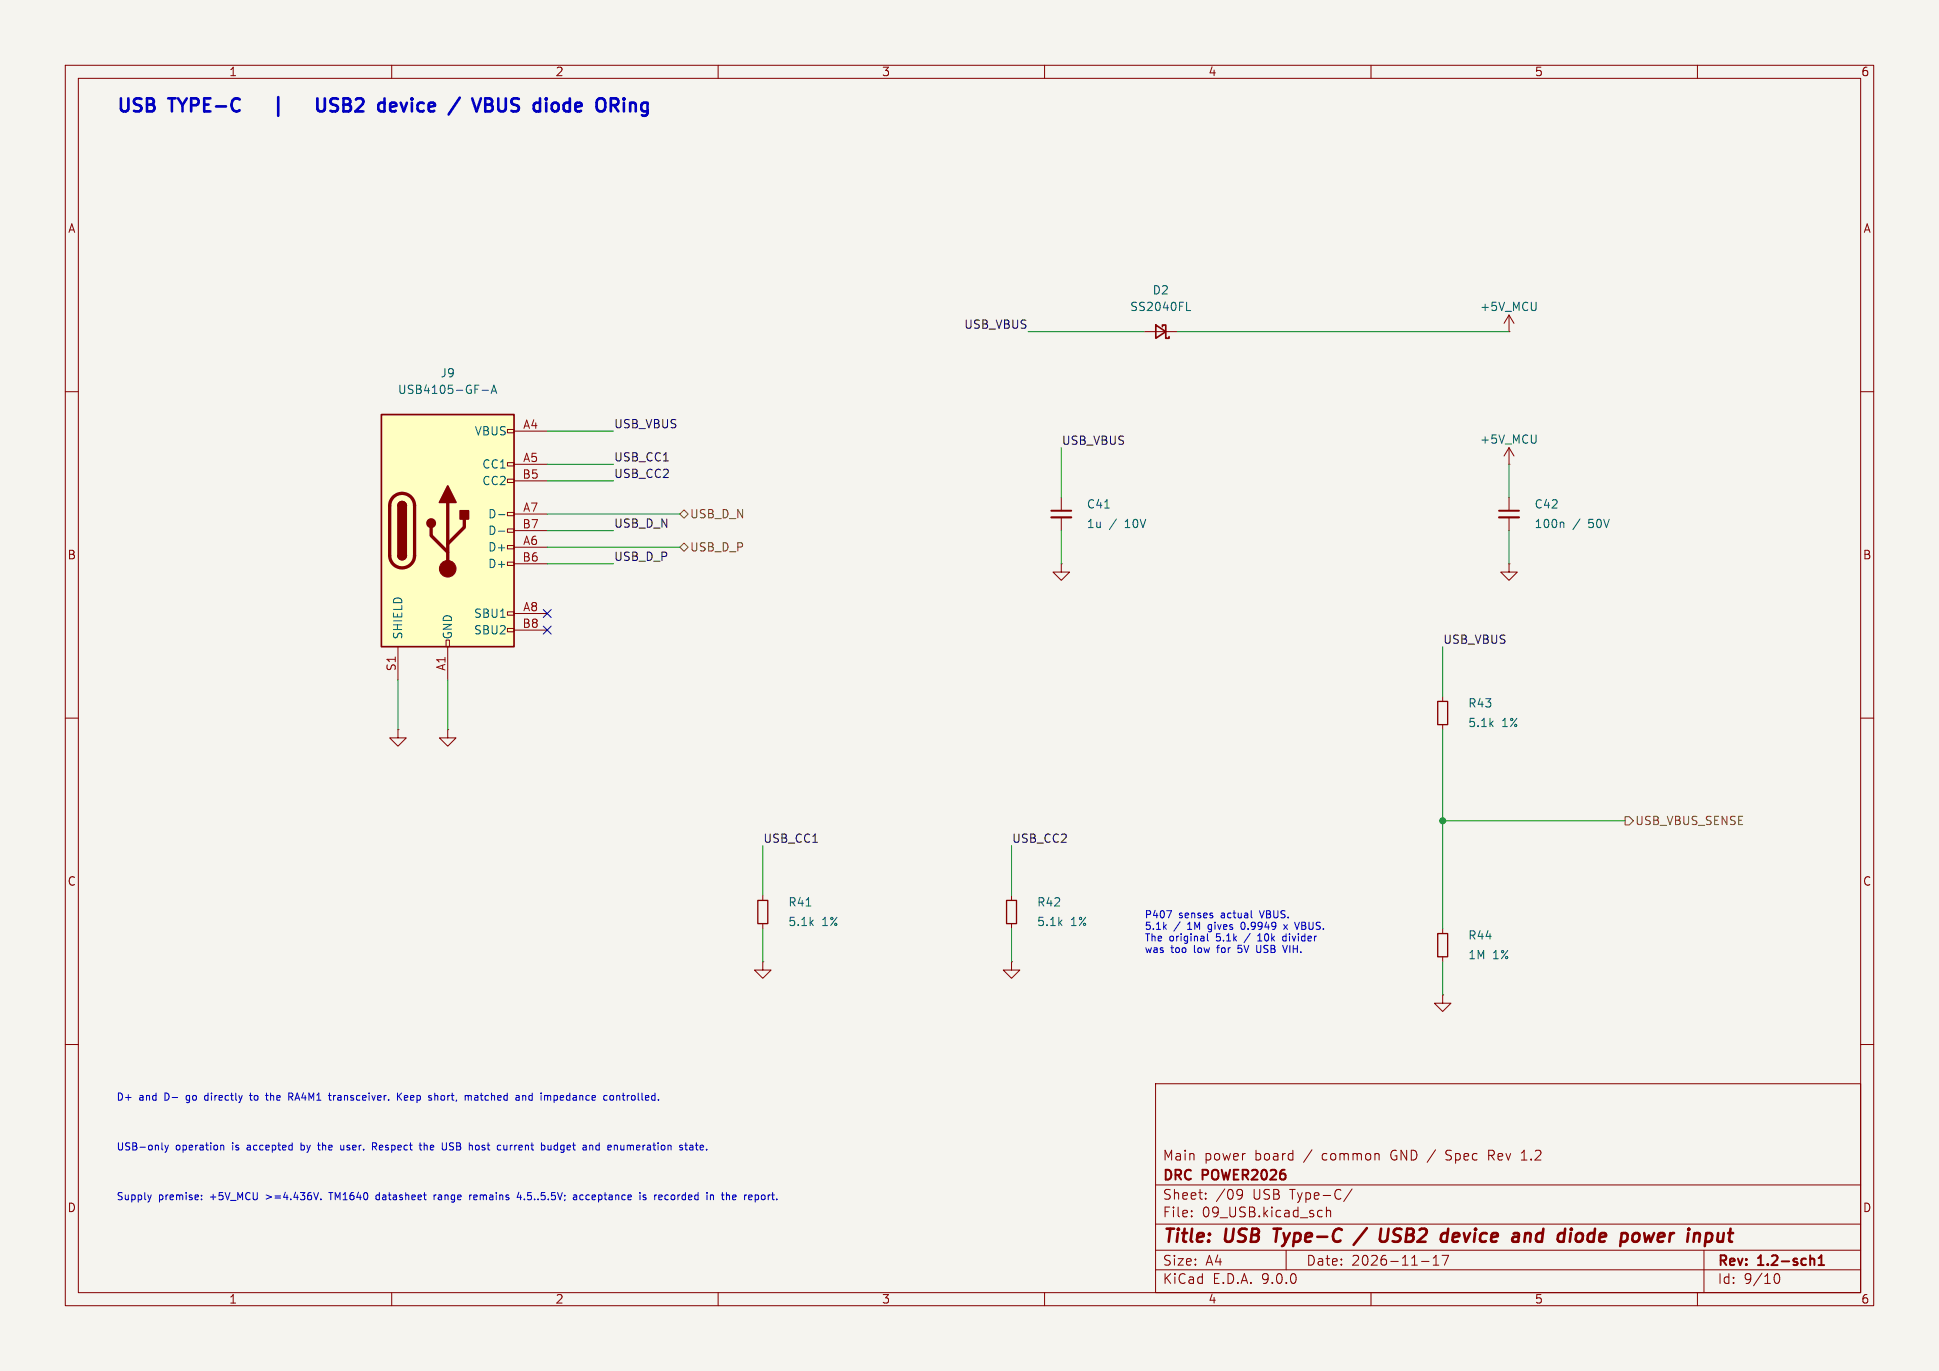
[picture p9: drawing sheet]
(kicad_sch
 (version 20250114)
 (generator "eeschema")
 (generator_version "9.0")
 (paper "A4")
 (title_block
  (title "USB Type-C / USB2 device and diode power input")
  (date "2026-11-17")
  (rev "1.2-sch1")
  (company "DRC POWER2026")
  (comment 1 "Main power board / common GND / Spec Rev 1.2"))
 (lib_symbols
  (symbol
   "DRC_Power:C_Small"
   (pin_numbers (hide yes))
   (pin_names (offset 0.254) (hide yes)) (exclude_from_sim no) (in_bom yes) (on_board yes)
   (property "Reference" "C" (at 0.254 1.778 0) (effects (font (size 1.27 1.27)) (justify left)))
   (property "Value" "C_Small" (at 0.254 -2.032 0) (effects (font (size 1.27 1.27)) (justify left)))
   (property "Footprint" "" (at 0 0 0) (effects (font (size 1.27 1.27)) (hide yes)))
   (property "Datasheet" "~" (at 0 0 0) (effects (font (size 1.27 1.27)) (hide yes)))
   (property "Description" "Unpolarized capacitor, small symbol" (at 0 0 0) (effects (font (size 1.27 1.27)) (hide yes)))
   (symbol
    "C_Small_0_1"
    (polyline (pts (xy -1.524 0.508) (xy 1.524 0.508)) (stroke (width 0.3048) (type default)) (fill (type none)))
    (polyline (pts (xy -1.524 -0.508) (xy 1.524 -0.508)) (stroke (width 0.3302) (type default)) (fill (type none))))
   (symbol
    "C_Small_1_1"
    (pin
    passive
    line (at 0 2.54 270) (length 2.032) (name "~" (effects (font (size 1.27 1.27)))) (number "1" (effects (font (size 1.27 1.27)))))
    (pin
    passive
    line (at 0 -2.54 90) (length 2.032) (name "~" (effects (font (size 1.27 1.27)))) (number "2" (effects (font (size 1.27 1.27))))))
   (embedded_fonts no))
  (symbol
   "DRC_Power:D_Schottky_Small"
   (pin_numbers (hide yes))
   (pin_names (offset 0.254) (hide yes)) (exclude_from_sim no) (in_bom yes) (on_board yes)
   (property "Reference" "D" (at -1.27 2.032 0) (effects (font (size 1.27 1.27)) (justify left)))
   (property "Value" "SS2040FL" (at -7.112 -2.032 0) (effects (font (size 1.27 1.27)) (justify left)))
   (property "Footprint" "DRC_Power:PANJIT_SS2040FL_SOD123FL" (at 0 0 90) (effects (font (size 1.27 1.27)) (hide yes)))
   (property "Datasheet" "~" (at 0 0 90) (effects (font (size 1.27 1.27)) (hide yes)))
   (property "Description" "Schottky diode, small symbol" (at 0 0 0) (effects (font (size 1.27 1.27)) (hide yes)))
   (symbol
    "D_Schottky_Small_0_1"
    (polyline (pts (xy -1.27 0.762) (xy -1.27 1.016) (xy -0.762 1.016) (xy -0.762 -1.016) (xy -0.254 -1.016) (xy -0.254 -0.762)) (stroke (width 0.254) (type default)) (fill (type none)))
    (polyline (pts (xy -0.762 0) (xy 0.762 0)) (stroke (width 0) (type default)) (fill (type none)))
    (polyline (pts (xy 0.762 -1.016) (xy -0.762 0) (xy 0.762 1.016) (xy 0.762 -1.016)) (stroke (width 0.254) (type default)) (fill (type none))))
   (symbol
    "D_Schottky_Small_1_1"
    (pin
    passive
    line (at -2.54 0 0) (length 1.778) (name "K" (effects (font (size 1.27 1.27)))) (number "1" (effects (font (size 1.27 1.27)))))
    (pin
    passive
    line (at 2.54 0 180) (length 1.778) (name "A" (effects (font (size 1.27 1.27)))) (number "2" (effects (font (size 1.27 1.27))))))
   (embedded_fonts no))
  (symbol
   "DRC_Power:GND"
   (power)
   (pin_numbers (hide yes))
   (pin_names (offset 0) (hide yes)) (exclude_from_sim no) (in_bom yes) (on_board yes)
   (property "Reference" "#PWR" (at 0 -6.35 0) (effects (font (size 1.27 1.27)) (hide yes)))
   (property "Value" "GND" (at 0 -3.81 0) (effects (font (size 1.27 1.27))))
   (property "Footprint" "" (at 0 0 0) (effects (font (size 1.27 1.27)) (hide yes)))
   (property "Datasheet" "" (at 0 0 0) (effects (font (size 1.27 1.27)) (hide yes)))
   (property
    "Description"
    "Power symbol creates a global label with name \"GND\" , ground" (at 0 0 0) (effects (font (size 1.27 1.27)) (hide yes)))
   (symbol
    "GND_0_1"
    (polyline (pts (xy 0 0) (xy 0 -1.27) (xy 1.27 -1.27) (xy 0 -2.54) (xy -1.27 -1.27) (xy 0 -1.27)) (stroke (width 0) (type default)) (fill (type none))))
   (symbol
    "GND_1_1"
    (pin power_in line (at 0 0 270) (length 0) (name "~" (effects (font (size 1.27 1.27)))) (number "1" (effects (font (size 1.27 1.27))))))
   (embedded_fonts no))
  (symbol
   "DRC_Power:P5V_MCU"
   (power)
   (pin_numbers (hide yes))
   (pin_names (offset 0) (hide yes)) (exclude_from_sim no) (in_bom yes) (on_board yes)
   (property "Reference" "#PWR" (at 0 -3.81 0) (effects (font (size 1.27 1.27)) (hide yes)))
   (property "Value" "+5V_MCU" (at 0 3.556 0) (effects (font (size 1.27 1.27))))
   (property "Footprint" "" (at 0 0 0) (effects (font (size 1.27 1.27)) (hide yes)))
   (property "Datasheet" "" (at 0 0 0) (effects (font (size 1.27 1.27)) (hide yes)))
   (property "Description" "Power symbol creates a global label with name \"+5V\"" (at 0 0 0) (effects (font (size 1.27 1.27)) (hide yes)))
   (symbol
    "P5V_MCU_0_1"
    (polyline (pts (xy -0.762 1.27) (xy 0 2.54)) (stroke (width 0) (type default)) (fill (type none)))
    (polyline (pts (xy 0 2.54) (xy 0.762 1.27)) (stroke (width 0) (type default)) (fill (type none)))
    (polyline (pts (xy 0 0) (xy 0 2.54)) (stroke (width 0) (type default)) (fill (type none))))
   (symbol
    "P5V_MCU_1_1"
    (pin
    power_in
    line (at 0 0 90) (length 0) (name "+5V_MCU" (effects (font (size 1.27 1.27)))) (number "1" (effects (font (size 1.27 1.27))))))
   (embedded_fonts no))
  (symbol
   "DRC_Power:R_Small"
   (pin_numbers (hide yes))
   (pin_names (offset 0.254) (hide yes)) (exclude_from_sim no) (in_bom yes) (on_board yes)
   (property "Reference" "R" (at 0.762 0.508 0) (effects (font (size 1.27 1.27)) (justify left)))
   (property "Value" "R_Small" (at 0.762 -1.016 0) (effects (font (size 1.27 1.27)) (justify left)))
   (property "Footprint" "" (at 0 0 0) (effects (font (size 1.27 1.27)) (hide yes)))
   (property "Datasheet" "~" (at 0 0 0) (effects (font (size 1.27 1.27)) (hide yes)))
   (property "Description" "Resistor, small symbol" (at 0 0 0) (effects (font (size 1.27 1.27)) (hide yes)))
   (symbol "R_Small_0_1" (rectangle (start -0.762 1.778) (end 0.762 -1.778) (stroke (width 0.2032) (type default)) (fill (type none))))
   (symbol
    "R_Small_1_1"
    (pin
    passive
    line (at 0 2.54 270) (length 0.762) (name "~" (effects (font (size 1.27 1.27)))) (number "1" (effects (font (size 1.27 1.27)))))
    (pin
    passive
    line (at 0 -2.54 90) (length 0.762) (name "~" (effects (font (size 1.27 1.27)))) (number "2" (effects (font (size 1.27 1.27))))))
   (embedded_fonts no))
  (symbol
   "DRC_Power:USB_C_Receptacle_USB2.0_16P"
   (pin_names (offset 1.016)) (exclude_from_sim no) (in_bom yes) (on_board yes)
   (property "Reference" "J" (at 0 22.225 0) (effects (font (size 1.27 1.27))))
   (property "Value" "USB4105-GF-A" (at 0 19.685 0) (effects (font (size 1.27 1.27))))
   (property
    "Footprint"
    "DRC_Power:USB_C_Receptacle_GCT_USB4105-xx-A_16P_TopMnt_Horizontal" (at 3.81 0 0) (effects (font (size 1.27 1.27)) (hide yes)))
   (property
    "Datasheet"
    "https://www.usb.org/sites/default/files/documents/usb_type-c.zip" (at 3.81 0 0) (effects (font (size 1.27 1.27)) (hide yes)))
   (property "Description" "USB 2.0-only 16P Type-C Receptacle connector" (at 0 0 0) (effects (font (size 1.27 1.27)) (hide yes)))
   (symbol
    "USB_C_Receptacle_USB2.0_16P_0_0"
    (rectangle (start -0.254 -17.78) (end 0.254 -16.764) (stroke (width 0) (type default)) (fill (type none)))
    (rectangle (start 10.16 15.494) (end 9.144 14.986) (stroke (width 0) (type default)) (fill (type none)))
    (rectangle (start 10.16 10.414) (end 9.144 9.906) (stroke (width 0) (type default)) (fill (type none)))
    (rectangle (start 10.16 7.874) (end 9.144 7.366) (stroke (width 0) (type default)) (fill (type none)))
    (rectangle (start 10.16 2.794) (end 9.144 2.286) (stroke (width 0) (type default)) (fill (type none)))
    (rectangle (start 10.16 0.254) (end 9.144 -0.254) (stroke (width 0) (type default)) (fill (type none)))
    (rectangle (start 10.16 -2.286) (end 9.144 -2.794) (stroke (width 0) (type default)) (fill (type none)))
    (rectangle (start 10.16 -4.826) (end 9.144 -5.334) (stroke (width 0) (type default)) (fill (type none)))
    (rectangle (start 10.16 -12.446) (end 9.144 -12.954) (stroke (width 0) (type default)) (fill (type none)))
    (rectangle (start 10.16 -14.986) (end 9.144 -15.494) (stroke (width 0) (type default)) (fill (type none))))
   (symbol
    "USB_C_Receptacle_USB2.0_16P_0_1"
    (rectangle (start -10.16 17.78) (end 10.16 -17.78) (stroke (width 0.254) (type default)) (fill (type background)))
    (polyline (pts (xy -8.89 -3.81) (xy -8.89 3.81)) (stroke (width 0.508) (type default)) (fill (type none)))
    (rectangle (start -7.62 -3.81) (end -6.35 3.81) (stroke (width 0.254) (type default)) (fill (type outline)))
    (arc (start -7.62 3.81) (mid -6.985 4.4423) (end -6.35 3.81) (stroke (width 0.254) (type default)) (fill (type none)))
    (arc (start -7.62 3.81) (mid -6.985 4.4423) (end -6.35 3.81) (stroke (width 0.254) (type default)) (fill (type outline)))
    (arc (start -8.89 3.81) (mid -6.985 5.7067) (end -5.08 3.81) (stroke (width 0.508) (type default)) (fill (type none)))
    (arc (start -5.08 -3.81) (mid -6.985 -5.7067) (end -8.89 -3.81) (stroke (width 0.508) (type default)) (fill (type none)))
    (arc (start -6.35 -3.81) (mid -6.985 -4.4423) (end -7.62 -3.81) (stroke (width 0.254) (type default)) (fill (type none)))
    (arc (start -6.35 -3.81) (mid -6.985 -4.4423) (end -7.62 -3.81) (stroke (width 0.254) (type default)) (fill (type outline)))
    (polyline (pts (xy -5.08 3.81) (xy -5.08 -3.81)) (stroke (width 0.508) (type default)) (fill (type none)))
    (circle (center -2.54 1.143) (radius 0.635) (stroke (width 0.254) (type default)) (fill (type outline)))
    (polyline (pts (xy -1.27 4.318) (xy 0 6.858) (xy 1.27 4.318) (xy -1.27 4.318)) (stroke (width 0.254) (type default)) (fill (type outline)))
    (polyline (pts (xy 0 -2.032) (xy 2.54 0.508) (xy 2.54 1.778)) (stroke (width 0.508) (type default)) (fill (type none)))
    (polyline (pts (xy 0 -3.302) (xy -2.54 -0.762) (xy -2.54 0.508)) (stroke (width 0.508) (type default)) (fill (type none)))
    (polyline (pts (xy 0 -5.842) (xy 0 4.318)) (stroke (width 0.508) (type default)) (fill (type none)))
    (circle (center 0 -5.842) (radius 1.27) (stroke (width 0) (type default)) (fill (type outline)))
    (rectangle (start 1.905 1.778) (end 3.175 3.048) (stroke (width 0.254) (type default)) (fill (type outline))))
   (symbol
    "USB_C_Receptacle_USB2.0_16P_1_1"
    (pin
    passive
    line (at -7.62 -22.86 90) (length 5.08) (name "SHIELD" (effects (font (size 1.27 1.27)))) (number "S1" (effects (font (size 1.27 1.27)))))
    (pin
    passive
    line (at 0 -22.86 90) (length 5.08) (name "GND" (effects (font (size 1.27 1.27)))) (number "A1" (effects (font (size 1.27 1.27)))))
    (pin
    passive
    line (at 0 -22.86 90) (length 5.08) (hide yes) (name "GND" (effects (font (size 1.27 1.27)))) (number "A12" (effects (font (size 1.27 1.27)))))
    (pin
    passive
    line (at 0 -22.86 90) (length 5.08) (hide yes) (name "GND" (effects (font (size 1.27 1.27)))) (number "B1" (effects (font (size 1.27 1.27)))))
    (pin
    passive
    line (at 0 -22.86 90) (length 5.08) (hide yes) (name "GND" (effects (font (size 1.27 1.27)))) (number "B12" (effects (font (size 1.27 1.27)))))
    (pin
    passive
    line (at 15.24 15.24 180) (length 5.08) (name "VBUS" (effects (font (size 1.27 1.27)))) (number "A4" (effects (font (size 1.27 1.27)))))
    (pin
    passive
    line (at 15.24 15.24 180) (length 5.08) (hide yes) (name "VBUS" (effects (font (size 1.27 1.27)))) (number "A9" (effects (font (size 1.27 1.27)))))
    (pin
    passive
    line (at 15.24 15.24 180) (length 5.08) (hide yes) (name "VBUS" (effects (font (size 1.27 1.27)))) (number "B4" (effects (font (size 1.27 1.27)))))
    (pin
    passive
    line (at 15.24 15.24 180) (length 5.08) (hide yes) (name "VBUS" (effects (font (size 1.27 1.27)))) (number "B9" (effects (font (size 1.27 1.27)))))
    (pin
    bidirectional
    line (at 15.24 10.16 180) (length 5.08) (name "CC1" (effects (font (size 1.27 1.27)))) (number "A5" (effects (font (size 1.27 1.27)))))
    (pin
    bidirectional
    line (at 15.24 7.62 180) (length 5.08) (name "CC2" (effects (font (size 1.27 1.27)))) (number "B5" (effects (font (size 1.27 1.27)))))
    (pin
    bidirectional
    line (at 15.24 2.54 180) (length 5.08) (name "D-" (effects (font (size 1.27 1.27)))) (number "A7" (effects (font (size 1.27 1.27)))))
    (pin
    bidirectional
    line (at 15.24 0 180) (length 5.08) (name "D-" (effects (font (size 1.27 1.27)))) (number "B7" (effects (font (size 1.27 1.27)))))
    (pin
    bidirectional
    line (at 15.24 -2.54 180) (length 5.08) (name "D+" (effects (font (size 1.27 1.27)))) (number "A6" (effects (font (size 1.27 1.27)))))
    (pin
    bidirectional
    line (at 15.24 -5.08 180) (length 5.08) (name "D+" (effects (font (size 1.27 1.27)))) (number "B6" (effects (font (size 1.27 1.27)))))
    (pin
    bidirectional
    line (at 15.24 -12.7 180) (length 5.08) (name "SBU1" (effects (font (size 1.27 1.27)))) (number "A8" (effects (font (size 1.27 1.27)))))
    (pin
    bidirectional
    line (at 15.24 -15.24 180) (length 5.08) (name "SBU2" (effects (font (size 1.27 1.27)))) (number "B8" (effects (font (size 1.27 1.27))))))
   (embedded_fonts no)))
 (text
  "USB TYPE-C   |   USB2 device / VBUS diode ORing" (at 17.78 15.24 0) (effects (font (size 2 2) (bold yes)) (justify left top)))
 (symbol
  (lib_id "DRC_Power:USB_C_Receptacle_USB2.0_16P") (at 68.58 81.28 0) (unit 1) (in_bom yes) (on_board yes) (dnp no) (pin "S1") (pin "A1") (pin "A12") (pin "B1") (pin "B12") (pin "A4") (pin "A9") (pin "B4") (pin "B9") (pin "A5") (pin "B5") (pin "A7") (pin "B7") (pin "A6") (pin "B6") (pin "A8") (pin "B8")
  (property "Reference" "J9" (at 68.58 57.15 0) (effects (font (size 1.27 1.27))))
  (property "Value" "USB4105-GF-A" (at 68.58 59.69 0) (effects (font (size 1.27 1.27))))
  (property
   "Footprint"
   "DRC_Power:USB_C_Receptacle_GCT_USB4105-xx-A_16P_TopMnt_Horizontal" (at 68.58 81.28 0) (effects (font (size 1.27 1.27)) (hide yes)))
  (property "Datasheet" "https://gct.co/files/drawings/usb4105.pdf" (at 68.58 81.28 0) (effects (font (size 1.27 1.27)) (hide yes)))
  (property "MPN" "USB4105-GF-A" (at 68.58 81.28 0) (effects (font (size 1.27 1.27)) (hide yes)))
  (property "Manufacturer" "GCT" (at 68.58 81.28 0) (effects (font (size 1.27 1.27)) (hide yes)))
  (property "Assembly" "PCBA" (at 68.58 81.28 0) (effects (font (size 1.27 1.27)) (hide yes)))
  (property "Pinout" "A6/B6=D+; A7/B7=D-; individual CC pulldowns" (at 68.58 81.28 0) (effects (font (size 1.27 1.27)) (hide yes)))
  (instances (project
    "DRC_POWER2026.ver.0.2.0" (path "" (reference "J9") (unit 1)))))
 (label "USB_VBUS" (at 93.98 66.04 0) (effects (font (size 1.27 1.27)) (justify left bottom)))
 (hierarchical_label
  "USB_D_P"
  (shape bidirectional) (at 104.14 83.82 0) (effects (font (size 1.27 1.27)) (justify left)))
 (label "USB_D_P" (at 93.98 86.36 0) (effects (font (size 1.27 1.27)) (justify left bottom)))
 (hierarchical_label
  "USB_D_N"
  (shape bidirectional) (at 104.14 78.74 0) (effects (font (size 1.27 1.27)) (justify left)))
 (label "USB_D_N" (at 93.98 81.28 0) (effects (font (size 1.27 1.27)) (justify left bottom)))
 (label "USB_CC1" (at 93.98 71.12 0) (effects (font (size 1.27 1.27)) (justify left bottom)))
 (label "USB_CC2" (at 93.98 73.66 0) (effects (font (size 1.27 1.27)) (justify left bottom)))
 (symbol
  (lib_id "DRC_Power:GND") (at 68.58 111.76 0) (unit 1) (in_bom no) (on_board no) (dnp no) (pin "1")
  (property "Reference" "#PWR934" (at 68.58 105.41 0) (effects (font (size 1.27 1.27)) (hide yes)))
  (property "Value" "GND" (at 68.58 107.95 0) (effects (font (size 1.27 1.27)) (hide yes)))
  (property "Footprint" "" (at 68.58 111.76 0) (effects (font (size 1.27 1.27)) (hide yes)))
  (property "Datasheet" "" (at 68.58 111.76 0) (effects (font (size 1.27 1.27)) (hide yes)))
  (property "Assembly" "PCBA" (at 68.58 111.76 0) (effects (font (size 1.27 1.27)) (hide yes)))
  (instances (project
    "DRC_POWER2026.ver.0.2.0" (path "" (reference "#PWR934") (unit 1)))))
 (symbol
  (lib_id "DRC_Power:GND") (at 60.96 111.76 0) (unit 1) (in_bom no) (on_board no) (dnp no) (pin "1")
  (property "Reference" "#PWR937" (at 60.96 105.41 0) (effects (font (size 1.27 1.27)) (hide yes)))
  (property "Value" "GND" (at 60.96 107.95 0) (effects (font (size 1.27 1.27)) (hide yes)))
  (property "Footprint" "" (at 60.96 111.76 0) (effects (font (size 1.27 1.27)) (hide yes)))
  (property "Datasheet" "" (at 60.96 111.76 0) (effects (font (size 1.27 1.27)) (hide yes)))
  (property "Assembly" "PCBA" (at 60.96 111.76 0) (effects (font (size 1.27 1.27)) (hide yes)))
  (instances (project
    "DRC_POWER2026.ver.0.2.0" (path "" (reference "#PWR937") (unit 1)))))
 (no_connect (at 83.82 93.98))
 (no_connect (at 83.82 96.52))
 (symbol
  (lib_id "DRC_Power:R_Small") (at 116.84 139.7 0) (unit 1) (in_bom yes) (on_board yes) (dnp no) (pin "1") (pin "2")
  (property "Reference" "R41" (at 120.65 138.2 0) (effects (font (size 1.27 1.27)) (justify left)))
  (property "Value" "5.1k 1%" (at 120.65 141.2 0) (effects (font (size 1.27 1.27)) (justify left)))
  (property "Footprint" "DRC_Power:R_0603_1608Metric" (at 116.84 139.7 0) (effects (font (size 1.27 1.27)) (hide yes)))
  (property "Datasheet" "https://www.yageo.com/en/ProductSearch" (at 116.84 139.7 0) (effects (font (size 1.27 1.27)) (hide yes)))
  (property "MPN" "RC0603FR-075K1L" (at 116.84 139.7 0) (effects (font (size 1.27 1.27)) (hide yes)))
  (property "Manufacturer" "Yageo" (at 116.84 139.7 0) (effects (font (size 1.27 1.27)) (hide yes)))
  (property "Assembly" "PCBA" (at 116.84 139.7 0) (effects (font (size 1.27 1.27)) (hide yes)))
  (property "Tolerance" "1%" (at 116.84 139.7 0) (effects (font (size 1.27 1.27)) (hide yes)))
  (property "Rating" "0.1W 75V" (at 116.84 139.7 0) (effects (font (size 1.27 1.27)) (hide yes)))
  (instances (project
    "DRC_POWER2026.ver.0.2.0" (path "" (reference "R41") (unit 1)))))
 (label
  "USB_CC1" (at 116.84 129.54 0) (effects (font (size 1.27 1.27)) (justify left bottom)))
 (symbol
  (lib_id "DRC_Power:GND") (at 116.84 147.32 0) (unit 1) (in_bom no) (on_board no) (dnp no) (pin "1")
  (property "Reference" "#PWR947" (at 116.84 140.97 0) (effects (font (size 1.27 1.27)) (hide yes)))
  (property "Value" "GND" (at 116.84 143.51 0) (effects (font (size 1.27 1.27)) (hide yes)))
  (property "Footprint" "" (at 116.84 147.32 0) (effects (font (size 1.27 1.27)) (hide yes)))
  (property "Datasheet" "" (at 116.84 147.32 0) (effects (font (size 1.27 1.27)) (hide yes)))
  (property "Assembly" "PCBA" (at 116.84 147.32 0) (effects (font (size 1.27 1.27)) (hide yes)))
  (instances (project
    "DRC_POWER2026.ver.0.2.0" (path "" (reference "#PWR947") (unit 1)))))
 (symbol
  (lib_id "DRC_Power:R_Small") (at 154.94 139.7 0) (unit 1) (in_bom yes) (on_board yes) (dnp no) (pin "1") (pin "2")
  (property "Reference" "R42" (at 158.75 138.2 0) (effects (font (size 1.27 1.27)) (justify left)))
  (property "Value" "5.1k 1%" (at 158.75 141.2 0) (effects (font (size 1.27 1.27)) (justify left)))
  (property "Footprint" "DRC_Power:R_0603_1608Metric" (at 154.94 139.7 0) (effects (font (size 1.27 1.27)) (hide yes)))
  (property "Datasheet" "https://www.yageo.com/en/ProductSearch" (at 154.94 139.7 0) (effects (font (size 1.27 1.27)) (hide yes)))
  (property "MPN" "RC0603FR-075K1L" (at 154.94 139.7 0) (effects (font (size 1.27 1.27)) (hide yes)))
  (property "Manufacturer" "Yageo" (at 154.94 139.7 0) (effects (font (size 1.27 1.27)) (hide yes)))
  (property "Assembly" "PCBA" (at 154.94 139.7 0) (effects (font (size 1.27 1.27)) (hide yes)))
  (property "Tolerance" "1%" (at 154.94 139.7 0) (effects (font (size 1.27 1.27)) (hide yes)))
  (property "Rating" "0.1W 75V" (at 154.94 139.7 0) (effects (font (size 1.27 1.27)) (hide yes)))
  (instances (project
    "DRC_POWER2026.ver.0.2.0" (path "" (reference "R42") (unit 1)))))
 (label
  "USB_CC2" (at 154.94 129.54 0) (effects (font (size 1.27 1.27)) (justify left bottom)))
 (symbol
  (lib_id "DRC_Power:GND") (at 154.94 147.32 0) (unit 1) (in_bom no) (on_board no) (dnp no) (pin "1")
  (property "Reference" "#PWR955" (at 154.94 140.97 0) (effects (font (size 1.27 1.27)) (hide yes)))
  (property "Value" "GND" (at 154.94 143.51 0) (effects (font (size 1.27 1.27)) (hide yes)))
  (property "Footprint" "" (at 154.94 147.32 0) (effects (font (size 1.27 1.27)) (hide yes)))
  (property "Datasheet" "" (at 154.94 147.32 0) (effects (font (size 1.27 1.27)) (hide yes)))
  (property "Assembly" "PCBA" (at 154.94 147.32 0) (effects (font (size 1.27 1.27)) (hide yes)))
  (instances (project
    "DRC_POWER2026.ver.0.2.0" (path "" (reference "#PWR955") (unit 1)))))
 (symbol
  (lib_id "DRC_Power:D_Schottky_Small") (at 177.8 50.8 180) (unit 1) (in_bom yes) (on_board yes) (dnp no) (pin "1") (pin "2")
  (property "Reference" "D2" (at 177.8 44.45 0) (effects (font (size 1.27 1.27))))
  (property "Value" "SS2040FL" (at 177.8 46.99 0) (effects (font (size 1.27 1.27))))
  (property "Footprint" "DRC_Power:PANJIT_SS2040FL_SOD123FL" (at 177.8 50.8 0) (effects (font (size 1.27 1.27)) (hide yes)))
  (property
   "Datasheet"
   "https://www.panjit.com.tw/en/Product/Schottky/Power_Schottky/SS2040FL" (at 177.8 50.8 0) (effects (font (size 1.27 1.27)) (hide yes)))
  (property "MPN" "SS2040FL_R1_00001" (at 177.8 50.8 0) (effects (font (size 1.27 1.27)) (hide yes)))
  (property "Manufacturer" "PANJIT" (at 177.8 50.8 0) (effects (font (size 1.27 1.27)) (hide yes)))
  (property "Assembly" "PCBA" (at 177.8 50.8 0) (effects (font (size 1.27 1.27)) (hide yes)))
  (property "Rating" "40V 2A SOD-123FL; original SS2040FL path retained" (at 177.8 50.8 0) (effects (font (size 1.27 1.27)) (hide yes)))
  (instances (project
    "DRC_POWER2026.ver.0.2.0" (path "" (reference "D2") (unit 1)))))
 (label
  "USB_VBUS" (at 157.48 50.8 0) (effects (font (size 1.27 1.27)) (justify right bottom)))
 (symbol
  (lib_id "DRC_Power:P5V_MCU") (at 231.14 50.8 0) (unit 1) (in_bom no) (on_board no) (dnp no) (pin "1")
  (property "Reference" "#PWR963" (at 231.14 44.45 0) (effects (font (size 1.27 1.27)) (hide yes)))
  (property "Value" "+5V_MCU" (at 231.14 46.99 0) (effects (font (size 1.27 1.27))))
  (property "Footprint" "" (at 231.14 50.8 0) (effects (font (size 1.27 1.27)) (hide yes)))
  (property "Datasheet" "" (at 231.14 50.8 0) (effects (font (size 1.27 1.27)) (hide yes)))
  (property "Assembly" "PCBA" (at 231.14 50.8 0) (effects (font (size 1.27 1.27)) (hide yes)))
  (instances (project
    "DRC_POWER2026.ver.0.2.0" (path "" (reference "#PWR963") (unit 1)))))
 (symbol
  (lib_id "DRC_Power:C_Small") (at 162.56 78.74 0) (unit 1) (in_bom yes) (on_board yes) (dnp no) (pin "1") (pin "2")
  (property "Reference" "C41" (at 166.37 77.24 0) (effects (font (size 1.27 1.27)) (justify left)))
  (property "Value" "1u / 10V" (at 166.37 80.24 0) (effects (font (size 1.27 1.27)) (justify left)))
  (property "Footprint" "DRC_Power:C_0603_1608Metric" (at 162.56 78.74 0) (effects (font (size 1.27 1.27)) (hide yes)))
  (property
   "Datasheet"
   "https://www.murata.com/en-us/products/capacitor/mlcc" (at 162.56 78.74 0) (effects (font (size 1.27 1.27)) (hide yes)))
  (property "MPN" "GRM188R71A105KA61D" (at 162.56 78.74 0) (effects (font (size 1.27 1.27)) (hide yes)))
  (property "Manufacturer" "Murata" (at 162.56 78.74 0) (effects (font (size 1.27 1.27)) (hide yes)))
  (property "Assembly" "PCBA" (at 162.56 78.74 0) (effects (font (size 1.27 1.27)) (hide yes)))
  (property "Rating" "10V X7R 10%" (at 162.56 78.74 0) (effects (font (size 1.27 1.27)) (hide yes)))
  (instances (project
    "DRC_POWER2026.ver.0.2.0" (path "" (reference "C41") (unit 1)))))
 (label
  "USB_VBUS" (at 162.56 68.58 0) (effects (font (size 1.27 1.27)) (justify left bottom)))
 (symbol
  (lib_id "DRC_Power:GND") (at 162.56 86.36 0) (unit 1) (in_bom no) (on_board no) (dnp no) (pin "1")
  (property "Reference" "#PWR971" (at 162.56 80.01 0) (effects (font (size 1.27 1.27)) (hide yes)))
  (property "Value" "GND" (at 162.56 82.55 0) (effects (font (size 1.27 1.27)) (hide yes)))
  (property "Footprint" "" (at 162.56 86.36 0) (effects (font (size 1.27 1.27)) (hide yes)))
  (property "Datasheet" "" (at 162.56 86.36 0) (effects (font (size 1.27 1.27)) (hide yes)))
  (property "Assembly" "PCBA" (at 162.56 86.36 0) (effects (font (size 1.27 1.27)) (hide yes)))
  (instances (project
    "DRC_POWER2026.ver.0.2.0" (path "" (reference "#PWR971") (unit 1)))))
 (symbol
  (lib_id "DRC_Power:C_Small") (at 231.14 78.74 0) (unit 1) (in_bom yes) (on_board yes) (dnp no) (pin "1") (pin "2")
  (property "Reference" "C42" (at 234.95 77.24 0) (effects (font (size 1.27 1.27)) (justify left)))
  (property "Value" "100n / 50V" (at 234.95 80.24 0) (effects (font (size 1.27 1.27)) (justify left)))
  (property "Footprint" "DRC_Power:C_0603_1608Metric" (at 231.14 78.74 0) (effects (font (size 1.27 1.27)) (hide yes)))
  (property "Datasheet" "https://www.yageo.com/en/ProductSearch" (at 231.14 78.74 0) (effects (font (size 1.27 1.27)) (hide yes)))
  (property "MPN" "CC0603KRX7R9BB104" (at 231.14 78.74 0) (effects (font (size 1.27 1.27)) (hide yes)))
  (property "Manufacturer" "Yageo" (at 231.14 78.74 0) (effects (font (size 1.27 1.27)) (hide yes)))
  (property "Assembly" "PCBA" (at 231.14 78.74 0) (effects (font (size 1.27 1.27)) (hide yes)))
  (property "Rating" "50V X7R 10%" (at 231.14 78.74 0) (effects (font (size 1.27 1.27)) (hide yes)))
  (property "LCSC" "C14663" (at 231.14 78.74 0) (effects (font (size 1.27 1.27)) (hide yes)))
  (instances (project
    "DRC_POWER2026.ver.0.2.0" (path "" (reference "C42") (unit 1)))))
 (symbol
  (lib_id "DRC_Power:P5V_MCU") (at 231.14 71.12 0) (unit 1) (in_bom no) (on_board no) (dnp no) (pin "1")
  (property "Reference" "#PWR977" (at 231.14 64.77 0) (effects (font (size 1.27 1.27)) (hide yes)))
  (property "Value" "+5V_MCU" (at 231.14 67.31 0) (effects (font (size 1.27 1.27))))
  (property "Footprint" "" (at 231.14 71.12 0) (effects (font (size 1.27 1.27)) (hide yes)))
  (property "Datasheet" "" (at 231.14 71.12 0) (effects (font (size 1.27 1.27)) (hide yes)))
  (property "Assembly" "PCBA" (at 231.14 71.12 0) (effects (font (size 1.27 1.27)) (hide yes)))
  (instances (project
    "DRC_POWER2026.ver.0.2.0" (path "" (reference "#PWR977") (unit 1)))))
 (symbol
  (lib_id "DRC_Power:GND") (at 231.14 86.36 0) (unit 1) (in_bom no) (on_board no) (dnp no) (pin "1")
  (property "Reference" "#PWR980" (at 231.14 80.01 0) (effects (font (size 1.27 1.27)) (hide yes)))
  (property "Value" "GND" (at 231.14 82.55 0) (effects (font (size 1.27 1.27)) (hide yes)))
  (property "Footprint" "" (at 231.14 86.36 0) (effects (font (size 1.27 1.27)) (hide yes)))
  (property "Datasheet" "" (at 231.14 86.36 0) (effects (font (size 1.27 1.27)) (hide yes)))
  (property "Assembly" "PCBA" (at 231.14 86.36 0) (effects (font (size 1.27 1.27)) (hide yes)))
  (instances (project
    "DRC_POWER2026.ver.0.2.0" (path "" (reference "#PWR980") (unit 1)))))
 (symbol
  (lib_id "DRC_Power:R_Small") (at 220.98 109.22 0) (unit 1) (in_bom yes) (on_board yes) (dnp no) (pin "1") (pin "2")
  (property "Reference" "R43" (at 224.79 107.72 0) (effects (font (size 1.27 1.27)) (justify left)))
  (property "Value" "5.1k 1%" (at 224.79 110.72 0) (effects (font (size 1.27 1.27)) (justify left)))
  (property "Footprint" "DRC_Power:R_0603_1608Metric" (at 220.98 109.22 0) (effects (font (size 1.27 1.27)) (hide yes)))
  (property "Datasheet" "https://www.yageo.com/en/ProductSearch" (at 220.98 109.22 0) (effects (font (size 1.27 1.27)) (hide yes)))
  (property "MPN" "RC0603FR-075K1L" (at 220.98 109.22 0) (effects (font (size 1.27 1.27)) (hide yes)))
  (property "Manufacturer" "Yageo" (at 220.98 109.22 0) (effects (font (size 1.27 1.27)) (hide yes)))
  (property "Assembly" "PCBA" (at 220.98 109.22 0) (effects (font (size 1.27 1.27)) (hide yes)))
  (property "Tolerance" "1%" (at 220.98 109.22 0) (effects (font (size 1.27 1.27)) (hide yes)))
  (property "Rating" "0.1W 75V" (at 220.98 109.22 0) (effects (font (size 1.27 1.27)) (hide yes)))
  (instances (project
    "DRC_POWER2026.ver.0.2.0" (path "" (reference "R43") (unit 1)))))
 (symbol
  (lib_id "DRC_Power:R_Small") (at 220.98 144.78 0) (unit 1) (in_bom yes) (on_board yes) (dnp no) (pin "1") (pin "2")
  (property "Reference" "R44" (at 224.79 143.28 0) (effects (font (size 1.27 1.27)) (justify left)))
  (property "Value" "1M 1%" (at 224.79 146.28 0) (effects (font (size 1.27 1.27)) (justify left)))
  (property "Footprint" "DRC_Power:R_0603_1608Metric" (at 220.98 144.78 0) (effects (font (size 1.27 1.27)) (hide yes)))
  (property "Datasheet" "https://www.yageo.com/en/ProductSearch" (at 220.98 144.78 0) (effects (font (size 1.27 1.27)) (hide yes)))
  (property "MPN" "RC0603FR-071ML" (at 220.98 144.78 0) (effects (font (size 1.27 1.27)) (hide yes)))
  (property "Manufacturer" "Yageo" (at 220.98 144.78 0) (effects (font (size 1.27 1.27)) (hide yes)))
  (property "Assembly" "PCBA" (at 220.98 144.78 0) (effects (font (size 1.27 1.27)) (hide yes)))
  (property "Tolerance" "1%" (at 220.98 144.78 0) (effects (font (size 1.27 1.27)) (hide yes)))
  (property "Rating" "0.1W 75V" (at 220.98 144.78 0) (effects (font (size 1.27 1.27)) (hide yes)))
  (instances (project
    "DRC_POWER2026.ver.0.2.0" (path "" (reference "R44") (unit 1)))))
 (label
  "USB_VBUS" (at 220.98 99.06 0) (effects (font (size 1.27 1.27)) (justify left bottom)))
 (symbol
  (lib_id "DRC_Power:GND") (at 220.98 152.4 0) (unit 1) (in_bom no) (on_board no) (dnp no) (pin "1")
  (property "Reference" "#PWR993" (at 220.98 146.05 0) (effects (font (size 1.27 1.27)) (hide yes)))
  (property "Value" "GND" (at 220.98 148.59 0) (effects (font (size 1.27 1.27)) (hide yes)))
  (property "Footprint" "" (at 220.98 152.4 0) (effects (font (size 1.27 1.27)) (hide yes)))
  (property "Datasheet" "" (at 220.98 152.4 0) (effects (font (size 1.27 1.27)) (hide yes)))
  (property "Assembly" "PCBA" (at 220.98 152.4 0) (effects (font (size 1.27 1.27)) (hide yes)))
  (instances (project
    "DRC_POWER2026.ver.0.2.0" (path "" (reference "#PWR993") (unit 1)))))
 (junction (at 220.98 125.73) (diameter 0) (color 0 0 0 0))
 (hierarchical_label
  "USB_VBUS_SENSE"
  (shape output) (at 248.92 125.73 0) (effects (font (size 1.27 1.27)) (justify left)))
 (text
  "P407 senses actual VBUS.\n5.1k / 1M gives 0.9949 x VBUS.\nThe original 5.1k / 10k divider\nwas too low for 5V USB VIH." (at 175.26 139.7 0) (effects (font (size 1.1 1.1)) (justify left top)))
 (text
  "D+ and D- go directly to the RA4M1 transceiver. Keep short, matched and impedance controlled." (at 17.78 167.64 0) (effects (font (size 1.1 1.1)) (justify left top)))
 (text
  "USB-only operation is accepted by the user. Respect the USB host current budget and enumeration state." (at 17.78 175.26 0) (effects (font (size 1.1 1.1)) (justify left top)))
 (text
  "Supply premise: +5V_MCU >=4.436V. TM1640 datasheet range remains 4.5..5.5V; acceptance is recorded in the report." (at 17.78 182.88 0) (effects (font (size 1.1 1.1)) (justify left top)))
 (wire (pts (xy 83.82 66.04) (xy 93.98 66.04)) (stroke (width 0) (type default)))
 (wire (pts (xy 83.82 83.82) (xy 104.14 83.82)) (stroke (width 0) (type default)))
 (wire (pts (xy 83.82 86.36) (xy 93.98 86.36)) (stroke (width 0) (type default)))
 (wire (pts (xy 83.82 78.74) (xy 104.14 78.74)) (stroke (width 0) (type default)))
 (wire (pts (xy 83.82 81.28) (xy 93.98 81.28)) (stroke (width 0) (type default)))
 (wire (pts (xy 83.82 71.12) (xy 93.98 71.12)) (stroke (width 0) (type default)))
 (wire (pts (xy 83.82 73.66) (xy 93.98 73.66)) (stroke (width 0) (type default)))
 (wire (pts (xy 68.58 104.14) (xy 68.58 111.76)) (stroke (width 0) (type default)))
 (wire (pts (xy 60.96 104.14) (xy 60.96 111.76)) (stroke (width 0) (type default)))
 (wire (pts (xy 116.84 137.16) (xy 116.84 129.54)) (stroke (width 0) (type default)))
 (wire (pts (xy 116.84 142.24) (xy 116.84 147.32)) (stroke (width 0) (type default)))
 (wire (pts (xy 154.94 137.16) (xy 154.94 129.54)) (stroke (width 0) (type default)))
 (wire (pts (xy 154.94 142.24) (xy 154.94 147.32)) (stroke (width 0) (type default)))
 (wire (pts (xy 175.26 50.8) (xy 157.48 50.8)) (stroke (width 0) (type default)))
 (wire (pts (xy 180.34 50.8) (xy 231.14 50.8)) (stroke (width 0) (type default)))
 (wire (pts (xy 162.56 76.2) (xy 162.56 68.58)) (stroke (width 0) (type default)))
 (wire (pts (xy 162.56 81.28) (xy 162.56 86.36)) (stroke (width 0) (type default)))
 (wire (pts (xy 231.14 76.2) (xy 231.14 71.12)) (stroke (width 0) (type default)))
 (wire (pts (xy 231.14 81.28) (xy 231.14 86.36)) (stroke (width 0) (type default)))
 (wire (pts (xy 220.98 106.68) (xy 220.98 99.06)) (stroke (width 0) (type default)))
 (wire (pts (xy 220.98 111.76) (xy 220.98 125.73)) (stroke (width 0) (type default)))
 (wire (pts (xy 220.98 125.73) (xy 220.98 142.24)) (stroke (width 0) (type default)))
 (wire (pts (xy 220.98 147.32) (xy 220.98 152.4)) (stroke (width 0) (type default)))
 (wire (pts (xy 220.98 125.73) (xy 248.92 125.73)) (stroke (width 0) (type default))))
